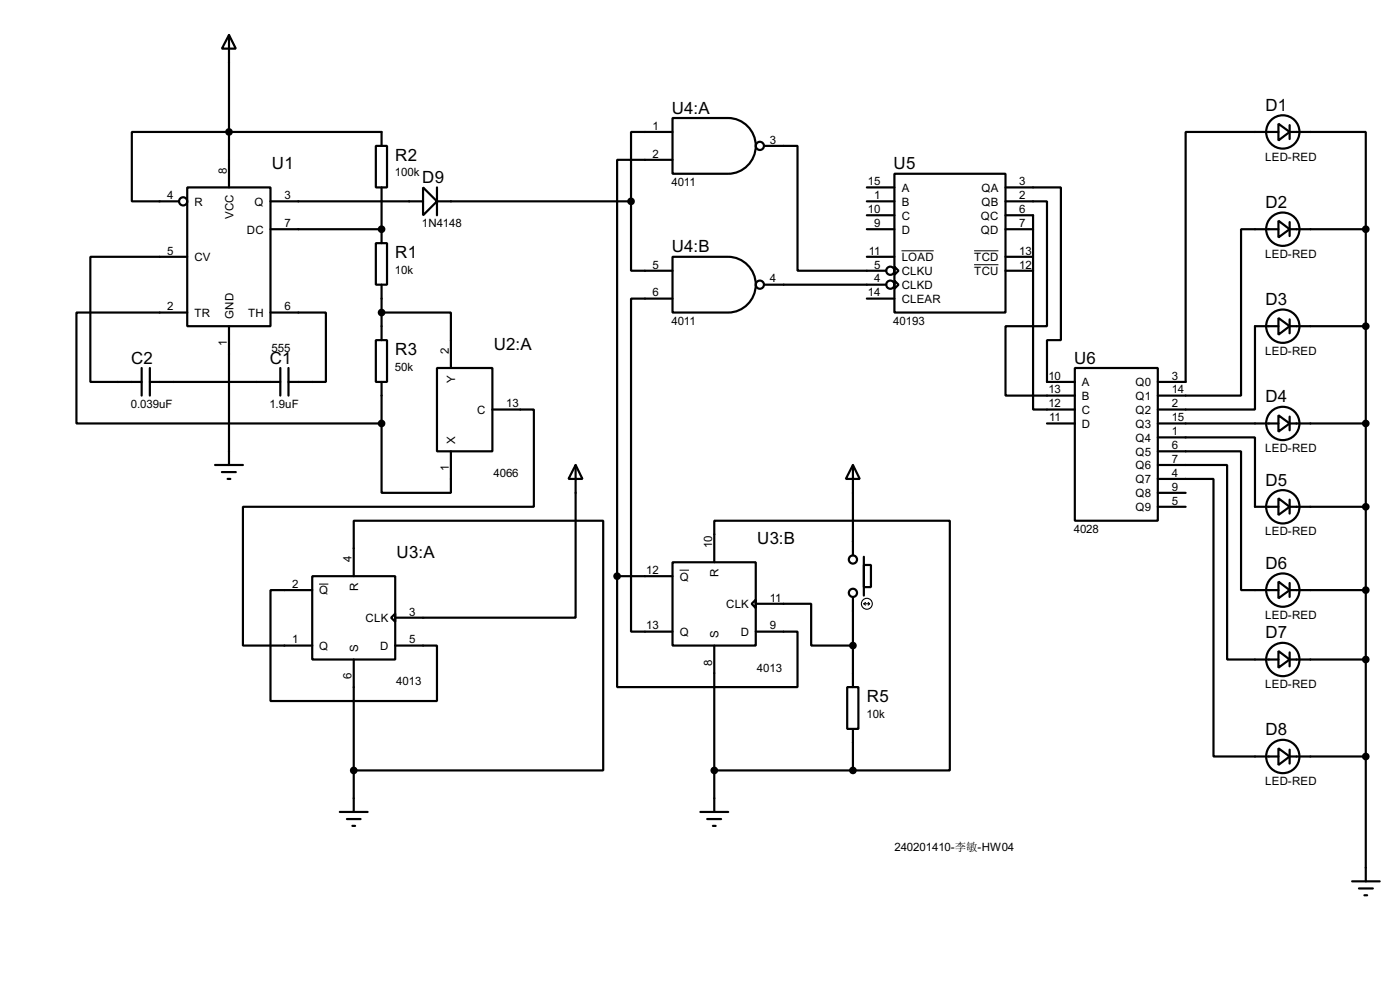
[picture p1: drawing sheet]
<svg xmlns="http://www.w3.org/2000/svg" width="256mm" height="180mm" viewBox="0 0 256 180" stroke-linecap="round" stroke-linejoin="round" font-family="sans-serif">
<g fill="none" stroke="#000" stroke-width=".4">
<path d="M42 6.4l1.2 2.5h-2.5zM42 6.4v27.9M34.3 34.3h15.3v25.4h-15.3zM49.6 36.9h27.9M68.9 26.7h2v7.6h-2zM69.9 26.7v-2.5h-45.7v12.7h8.6M69.9 34.3v10.2M77.5 34.3l2.6 2.6-2.6 2.5zM80.1 36.9h35.5M80.1 34.3v5.1M115.6 36.9v12.7h7.6M123.2 21.6h10.2a5.1 5.1 0 0 1 5.1 5.1 5.1 5.1 0 0 1-5.1 5.1h-10.2z"/>
<path d="M123.2 24.2h-7.6v12.7M123.2 29.3h-10.1v76.2M140 26.7h6.1v22.9h16.3M158.8 36.9h5.1M158.8 34.3h5.1M158.8 39.4h5.1M163.9 31.8h20.3v25.4h-20.3zM184.2 34.3h10.2v28h-2.6v7.6h5.1M184.2 36.9h7.6v22.8h-7.6v12.7h12.7M184.2 39.4h5.1v35.6h7.6M234.2 22.7l2.1 1.5-2.1 1.5zM234.2 24.2h-17v45.7h-5.1"/>
<path d="M236.3 24.2h13.9v17.8M236.3 22.9v2.6M34.3 47h-17.7v22.9h9.4M34.3 57.2h-20.3v20.3h55.9M42 59.7v25.4M49.6 57.2h10.1v12.7h-6.8M49.6 42h20.3M68.9 44.5h2v7.6h-2zM69.9 57.2h12.7v10.2M69.9 52.1v10.2M123.2 47h10.2a5.1 5.1 0 0 1 5.1 5.1 5.1 5.1 0 0 1-5.1 5.1h-10.2zM123.2 54.7h-7.6v60.9h7.6"/>
<path d="M140 52.1h22.4M158.8 42h5.1M158.8 47h5.1M158.8 54.7h5.1M163.9 48.8l.7 .8-.7 .7zM163.9 51.4l.7 .7-.7 .8zM184.2 42h5.1M184.2 47h5.1M184.2 49.6h5.1M234.2 40.4l2.1 1.6-2.1 1.5zM234.2 58.2l2.1 1.5-2.1 1.6zM234.2 42h-6.8v30.4h-15.3"/>
<path d="M234.2 59.7h-4.3v15.3h-17.8M236.3 42h13.9M236.3 59.7h13.9M236.3 40.7v2.5M236.3 58.5v2.5M250.2 42v119.3M26 67.4v5M27.5 69.9h23.9M27.5 67.4v5M51.4 67.4v5M52.9 67.4v5M68.9 62.3h2v7.6h-2z"/>
<path d="M69.9 77.5v12.7h12.7v-7.6M69.9 69.9v7.6M80.1 67.4h10.1v15.2h-10.1zM90.2 75h7.6v17.8h-53.3v25.4h12.7M191.8 77.5h5.1M196.9 67.4h15.2v27.9h-15.2zM212.1 77.5h22.1M234.2 76l2.1 1.5-2.1 1.5zM236.3 77.5h13.9M236.3 76.3v2.5M39.4 85.1h5.1M40.7 86.4h2.5"/>
<path d="M41.7 87.7h.5M105.5 85.1l1.2 2.6h-2.5zM105.5 85.1v28h-33.1M156.3 85.1l1.2 2.6h-2.5zM156.3 85.1v16.6M212.1 80.1h17.8v12.7h4.3M212.1 82.6h15.3v25.4h6.8M212.1 85.1h12.7v35.6h9.4M212.1 87.7h10.2v50.8h11.9M212.1 92.8h5.1M212.1 90.2h5.1M234.2 91.2l2.1 1.6-2.1 1.5z"/>
<path d="M236.3 92.8h13.9M236.3 91.5v2.5M57.2 105.5h15.2v15.2h-15.2zM57.2 108h-7.6v20.3h30.5v-10.1h-7.7M64.8 105.5v-10.2h45.7v45.7h-45.7M71.7 113.1l.7-.8v1.5zM113.1 105.5v20.3h33v-10.2h-7.6M113.1 105.5h10.1M123.2 102.9h15.3v15.3h-15.3zM130.9 102.9v-7.6h43.1v45.7h-17.7M130.9 118.2v30.4M138.5 109.8v1.5l-.8-.8z"/>
<path d="M138.5 110.5h10.1v7.7h7.7M156.3 109.3v16.5M158.3 103.4h1.3v4.1h-1.3zM158.3 101.9v7.1M234.2 106.5l2.1 1.5-2.1 1.5zM234.2 119.2l2.1 1.5-2.1 1.5zM236.3 108h13.9M236.3 106.7v2.6M236.3 119.4v2.6M64.8 120.7v27.9M155.2 125.8h2.1v7.6h-2.1zM156.3 133.4v7.6"/>
<path d="M234.2 137l2.1 1.5-2.1 1.5zM236.3 120.7h13.9M236.3 138.5h13.9M236.3 137.2v2.6M62.3 148.6h5.1M63.6 149.9h2.5M64.6 151.2h.5M128.3 148.6h5.1M129.6 149.9h2.5M130.6 151.2h.5M130.9 141h25.4M247.7 161.3h5.1"/>
<path d="M249 162.6h2.5M250 163.9h.5"/>
<circle cx="33.5" cy="36.9" r=".75"/>
<circle cx="139.2" cy="26.7" r=".75"/>
<circle cx="235" cy="24.2" r="3.1"/>
<circle cx="139.2" cy="52.1" r=".75"/>
<circle cx="163.1" cy="52.1" r=".75"/>
<circle cx="163.1" cy="49.6" r=".75"/>
<circle cx="235" cy="42" r="3.1"/>
<circle cx="235" cy="59.7" r="3.1"/>
<circle cx="235" cy="77.5" r="3.1"/>
<circle cx="235" cy="92.8" r="3.1"/>
<circle cx="156.2" cy="102.4" r=".75"/>
<circle cx="156.2" cy="108.5" r=".75"/>
<circle cx="235" cy="108" r="3.1"/>
<circle cx="235" cy="120.7" r="3.1"/>
<circle cx="235" cy="138.5" r="3.1"/>
</g>
<circle cx="69.9" cy="42" r=".2" fill="#000"/>
<path d="M165.2 45.9h5.9M178.5 45.9h4.4M178.5 48.5h4.4M58.5 106.9h1.7M124.5 104.4h1.7" fill="none" stroke="#000" stroke-width=".18"/>
<g fill="none" stroke="#000" stroke-width=".2">
<path d="M158.3 110.5h1M158.3 110.5l.3 .3M158.6 110.3l-.3 .2M159.1 110.3l.2 .2M159.3 110.5l-.2 .3"/>
<circle cx="158.8" cy="110.5" r="1"/>
</g>
<g fill="#000" stroke="#000" stroke-width=".4">
<circle cx="41.9" cy="24.2" r=".5"/>
<circle cx="115.6" cy="36.9" r=".5"/>
<circle cx="69.9" cy="42" r=".5"/>
<circle cx="69.9" cy="57.2" r=".5"/>
<circle cx="250.2" cy="42" r=".5"/>
<circle cx="250.2" cy="59.7" r=".5"/>
<circle cx="69.9" cy="77.5" r=".5"/>
<circle cx="250.2" cy="77.5" r=".5"/>
<circle cx="250.2" cy="92.8" r=".5"/>
<circle cx="113" cy="105.5" r=".5"/>
<circle cx="156.2" cy="118.2" r=".5"/>
<circle cx="250.2" cy="108" r=".5"/>
<circle cx="250.2" cy="138.5" r=".5"/>
<circle cx="250.2" cy="120.7" r=".5"/>
<circle cx="64.8" cy="141" r=".5"/>
<circle cx="130.8" cy="141" r=".5"/>
<circle cx="156.2" cy="141" r=".5"/>
</g>
<g font-size="3.5">
<text x="123.1" y="20.8">U4:A</text>
<text x="231.8" y="20.3">D1</text>
<text x="72.4" y="29.4">R2</text>
<text x="49.8" y="31">U1</text>
<text x="77.4" y="33.5">D9</text>
<text x="163.7" y="31">U5</text>
<text x="231.8" y="38.1">D2</text>
<text x="72.4" y="47.2">R1</text>
<text x="123.1" y="46.2">U4:B</text>
<text x="231.8" y="55.9">D3</text>
<text x="72.4" y="64.9">R3</text>
<text x="90.5" y="64">U2:A</text>
<text x="24" y="66.6">C2</text>
<text x="49.4" y="66.6">C1</text>
<text x="196.8" y="66.6">U6</text>
<text x="231.8" y="73.7">D4</text>
<text x="231.8" y="88.9">D5</text>
<text x="138.7" y="99.6">U3:B</text>
<text x="72.7" y="102.1">U3:A</text>
<text x="231.8" y="104.2">D6</text>
<text x="231.8" y="116.9">D7</text>
<text x="158.8" y="128.5">R5</text>
<text x="231.8" y="134.6">D8</text>
</g>
<g font-size="2.4">
<text x="119.6" y="23.8">1</text>
<text x="119.6" y="28.9">2</text>
<text x="141" y="26.3">3</text>
<text x="231.8" y="29.4">LED-RED</text>
<text x="41.6" y="31.8" transform="rotate(-90 41.6 31.8)">8</text>
<text x="72.4" y="32.3">100k</text>
<text x="123" y="34">4011</text>
<text x="159" y="33.9">15</text>
<text x="165.2" y="35.1">A</text>
<text x="179.8" y="35.1">QA</text>
<text x="186.7" y="33.9">3</text>
<text x="30.7" y="36.5">4</text>
<text x="35.6" y="37.7">R</text>
<text x="42.8" y="40.1" transform="rotate(-90 42.8 40.1)">VCC</text>
<text x="46.6" y="37.7">Q</text>
<text x="52.1" y="41.6">7</text>
<text x="52.1" y="36.5">3</text>
<text x="77.3" y="41.6">1N4148</text>
<text x="159" y="39">10</text>
<text x="160.2" y="36.5">1</text>
<text x="160.2" y="41.6">9</text>
<text x="165.2" y="37.7">B</text>
<text x="165.2" y="40.2">C</text>
<text x="179.7" y="40.2">QC</text>
<text x="179.8" y="37.7">QB</text>
<text x="186.7" y="36.5">2</text>
<text x="186.7" y="39">6</text>
<text x="186.7" y="41.6">7</text>
<text x="30.7" y="46.6">5</text>
<text x="35.6" y="47.8">CV</text>
<text x="45.2" y="42.7">DC</text>
<text x="159.2" y="46.6">11</text>
<text x="165.2" y="42.7">D</text>
<text x="165.2" y="47.8">LOAD</text>
<text x="178.5" y="47.8">TCD</text>
<text x="179.7" y="42.7">QD</text>
<text x="186.7" y="46.6">13</text>
<text x="231.8" y="47.2">LED-RED</text>
<text x="72.4" y="50.1">10k</text>
<text x="119.6" y="49.2">5</text>
<text x="141" y="51.7">4</text>
<text x="160.2" y="49.2">5</text>
<text x="160.2" y="51.7">4</text>
<text x="165.2" y="50.4">CLKU</text>
<text x="165.2" y="52.9">CLKD</text>
<text x="178.5" y="50.4">TCU</text>
<text x="186.7" y="49.2">12</text>
<text x="30.7" y="56.8">2</text>
<text x="35.6" y="58">TR</text>
<text x="42.8" y="58.4" transform="rotate(-90 42.8 58.4)">GND</text>
<text x="45.4" y="58">TH</text>
<text x="52.1" y="56.8">6</text>
<text x="119.6" y="54.3">6</text>
<text x="123" y="59.4">4011</text>
<text x="159" y="54.3">14</text>
<text x="163.7" y="59.4">40193</text>
<text x="165.2" y="55.4">CLEAR</text>
<text x="41.5" y="63.4" transform="rotate(-90 41.5 63.4)">1</text>
<text x="49.8" y="64.5">555</text>
<text x="82.2" y="64.8" transform="rotate(-90 82.2 64.8)">2</text>
<text x="231.8" y="64.9">LED-RED</text>
<text x="72.4" y="67.9">50k</text>
<text x="83.4" y="70" transform="rotate(-90 83.4 70)">Y</text>
<text x="192.1" y="69.5">10</text>
<text x="192.1" y="72">13</text>
<text x="198.2" y="70.7">A</text>
<text x="208" y="70.7">Q0</text>
<text x="214.7" y="69.5">3</text>
<text x="214.7" y="72">14</text>
<text x="24" y="74.6">0.039uF</text>
<text x="49.4" y="74.6">1.9uF</text>
<text x="87.4" y="75.8">C</text>
<text x="92.8" y="74.6">13</text>
<text x="192.1" y="74.6">12</text>
<text x="192.2" y="77.1">11</text>
<text x="198.2" y="73.2">B</text>
<text x="198.2" y="75.8">C</text>
<text x="208" y="73.2">Q1</text>
<text x="208" y="75.8">Q2</text>
<text x="214.7" y="74.6">2</text>
<text x="214.7" y="77.1">15</text>
<text x="83.4" y="81.3" transform="rotate(-90 83.4 81.3)">X</text>
<text x="198.2" y="78.3">D</text>
<text x="208" y="78.3">Q3</text>
<text x="208" y="80.8">Q4</text>
<text x="208" y="83.4">Q5</text>
<text x="214.7" y="79.7">1</text>
<text x="214.7" y="82.2">6</text>
<text x="231.8" y="82.8">LED-RED</text>
<text x="82.2" y="86.3" transform="rotate(-90 82.2 86.3)">1</text>
<text x="90.4" y="87.3">4066</text>
<text x="208" y="85.9">Q6</text>
<text x="208" y="88.5">Q7</text>
<text x="214.7" y="84.7">7</text>
<text x="214.7" y="87.3">4</text>
<text x="214.7" y="89.8">9</text>
<text x="208" y="91">Q8</text>
<text x="208" y="93.6">Q9</text>
<text x="214.7" y="92.4">5</text>
<text x="130.5" y="100.4" transform="rotate(-90 130.5 100.4)">10</text>
<text x="196.7" y="97.5">4028</text>
<text x="231.8" y="98">LED-RED</text>
<text x="53.5" y="107.6">2</text>
<text x="64.4" y="102.9" transform="rotate(-90 64.4 102.9)">4</text>
<text x="118.4" y="105.1">12</text>
<text x="124.5" y="106.3">Q</text>
<text x="131.7" y="105.7" transform="rotate(-90 131.7 105.7)">R</text>
<text x="58.5" y="108.8">Q</text>
<text x="65.6" y="108.2" transform="rotate(-90 65.6 108.2)">R</text>
<text x="67" y="113.9">CLK</text>
<text x="75" y="112.7">3</text>
<text x="133" y="111.3">CLK</text>
<text x="141" y="110.1">11</text>
<text x="231.8" y="113.3">LED-RED</text>
<text x="53.5" y="117.8">1</text>
<text x="58.5" y="119">Q</text>
<text x="65.6" y="119.4" transform="rotate(-90 65.6 119.4)">S</text>
<text x="69.6" y="119">D</text>
<text x="75" y="117.8">5</text>
<text x="118.4" y="115.2">13</text>
<text x="124.5" y="116.4">Q</text>
<text x="131.7" y="116.8" transform="rotate(-90 131.7 116.8)">S</text>
<text x="135.7" y="116.4">D</text>
<text x="141" y="115.2">9</text>
<text x="64.4" y="124.3" transform="rotate(-90 64.4 124.3)">6</text>
<text x="72.6" y="125.4">4013</text>
<text x="130.5" y="121.9" transform="rotate(-90 130.5 121.9)">8</text>
<text x="138.7" y="122.9">4013</text>
<text x="231.8" y="126">LED-RED</text>
<text x="158.8" y="131.4">10k</text>
<text x="231.8" y="143.7">LED-RED</text>
<text x="163.9" y="155.7">240201410-李敏-HW04</text>
</g>
</svg>
